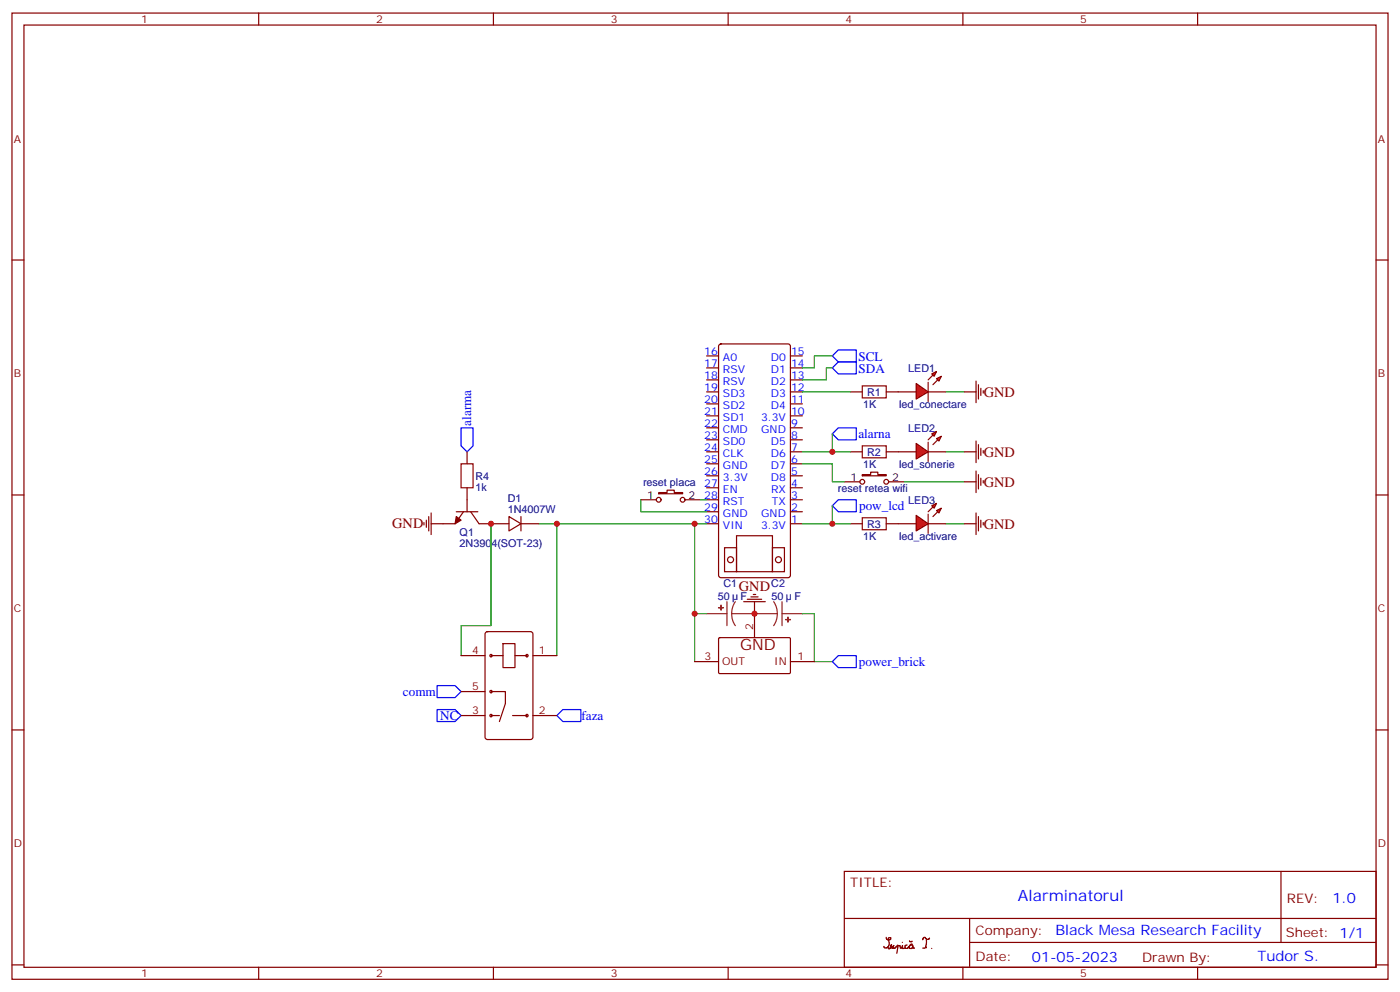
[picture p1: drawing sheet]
<svg xmlns="http://www.w3.org/2000/svg" width="412mm" height="292mm" viewBox="0 0 412 292" stroke-linecap="round" stroke-linejoin="round" font-family="sans-serif">
<g fill="none" stroke="#870000" stroke-width=".35">
<path d="M3.5 3.8h405.4v284.4h-405.4zM7.1 7.4h398.2v277.3h-398.2zM76.2 3.8v3.6M145.3 3.8v3.6M214.5 3.8v3.6M283.6 3.8v3.6M352.8 3.8v3.6M3.5 76.5h3.6M405.3 76.5h3.6M208.1 118.9h3.6M208.1 115.3h3.6M208.1 111.8h3.6"/>
<path d="M208.1 108.3h3.6M208.1 104.7h3.6M211.9 101.4l.5-.2h19.7l.7 .4v67.7l-.4 .6-20 .1-.7-.5v-67.6zM232.8 118.9h3.6M232.8 115.3h3.6M232.8 111.8h3.6M232.8 108.3h3.6M232.8 104.7h3.6M250.5 115.3h3.5M261.1 115.3h3.5M208.1 136.5h3.6M208.1 133h3.6"/>
<path d="M208.1 129.4h3.6M208.1 125.9h3.6M208.1 122.4h3.6M232.8 136.5h3.6M232.8 133h3.6M232.8 129.4h3.6M232.8 125.9h3.6M232.8 122.4h3.6M3.5 145.7h3.6M208.1 154.1h3.6M208.1 150.6h3.6M208.1 147.1h3.6"/>
<path d="M208.1 143.5h3.6M208.1 140h3.6M217 157.7h10.5v10.5h-10.5zM232.8 154.1h3.6M232.8 150.6h3.6M232.8 147.1h3.6M232.8 143.5h3.6M232.8 140h3.6M405.3 145.7h3.6M213.4 161.2h3.6v7h-3.6zM227.5 161.2h3.6v7h-3.6zM3.5 214.8h3.6"/>
<path d="M405.3 214.8h3.6M248.7 256.4h156.6v28.3h-156.6zM377.3 256.5v20.8M248.7 270.3h156.5M261.1 275.8v.5l.4 .3h.5l.4-.3v-.4l-.7 .1 .2 1.4-.2 1.2-1 .4-.4-.5M261.6 278.6l.1 .6h.3l.6-1.2-.1 .9h.4l.4-.7-.3 .9h.6l.9-1-.3 2.4M264.4 278.4l.7-.1 .1 .7h.4l.3-.7v.8l.5-.2M265.8 277.3h.1M267.2 278.1l-.6 .3v.6l.8 .1 .6-.9M267.9 276.9l.2 .3h.5l.1-.2M268.7 277.8l-.5 .2-.3 .4 .1 .7h.5l.3-.3v-.6l-.3-.2M268.9 278.2l.1 .6 .4 .2"/>
<path d="M272.7 278.5l.2 .4M272.9 276.7l-.2 2.1-.9 .2M273.8 276.1l-.2 .3h-.6l-.5-.6h-.3l-.4 .7M274.5 279.1h.1M285.6 277.3h119.6M285.6 270.3v14.1M3.5 284h3.6M76.2 284.7v3.5M145.3 284.7v3.5M214.5 284.7v3.5M283.6 284.7v3.5M352.8 284.7v3.5"/>
<path d="M405.3 284h3.6"/>
<circle cx="215.2" cy="164.7" r=".88"/>
<circle cx="229.3" cy="164.7" r=".88"/>
</g>
<path d="M245.2 104.7l1.7-1.7h5.3v3.5h-5.3zM245.2 108.3l1.7-1.8h5.3v3.5h-5.3z" fill="none" stroke="#00f" stroke-width=".35"/>
<path d="M236.4 115.3h14.1M245.2 104.7h-5.3v3.6h-3.5M245.2 108.3h-1.8v3.5h-7" fill="none" stroke="#008700" stroke-width=".35"/>
<path d="M254 113.6h7.1v3.5h-7.1z" fill="none" stroke="#a10000" stroke-width=".35"/>
<g fill="#f00" stroke="#870000" stroke-width=".35">
<path d="M269.9 112.9l3.5 2.4-3.5 2.1z"/>
<path d="M273.4 112.5v5.6z"/>
</g>
<g fill="#870000" stroke="#870000" stroke-width=".35">
<path d="M273.4 111.8l1.4-1.4z"/>
<path d="M274.8 113.2l1.4-1.4z"/>
</g>
<g fill="#f00" stroke="#870000" stroke-width=".35">
<path d="M274.5 110l1.4-.7-.7 1.4z"/>
<path d="M275.9 111.4l1.4-.7-.7 1.4z"/>
</g>
<path d="M264.6 115.3h5.3M273.4 115.3h5.3M284 115.3h3.5M287.5 112.1v6.4M288.2 113.2v4.2M288.9 114.3v2.1M289.6 115v.7M250.5 133h3.5M261.1 133h3.5" fill="none" stroke="#870000" stroke-width=".35"/>
<path d="M278.7 115.3h5.3" fill="none" stroke="#008700" stroke-width=".35"/>
<path d="M254 131.2h7.1v3.5h-7.1z" fill="none" stroke="#a10000" stroke-width=".35"/>
<g fill="#f00" stroke="#870000" stroke-width=".35">
<path d="M269.9 130.5l3.5 2.5-3.5 2.1z"/>
<path d="M273.4 130.1v5.7z"/>
</g>
<g fill="#870000" stroke="#870000" stroke-width=".35">
<path d="M274.8 128l-1.4 1.4z"/>
<path d="M274.8 130.8l1.4-1.4z"/>
</g>
<g fill="#f00" stroke="#870000" stroke-width=".35">
<path d="M274.5 127.7l1.4-.7-.7 1.4z"/>
<path d="M275.9 129.1l1.4-.7-.7 1.4z"/>
</g>
<g fill="none" stroke="#870000" stroke-width=".35">
<path d="M254 139.7h2.5v-.7h2.1v.7h2.5v.3h-7.1zM264.6 133h5.3M273.4 133h5.3M284 133h3.5M287.5 129.8v6.3M287.5 138.6v6.4M288.2 130.8v4.3M288.2 139.7v4.2M288.9 131.9v2.1M289.6 132.6v.7M248.7 141.8h4.6M250.5 154.1h3.5"/>
<path d="M261.1 154.1h3.5M261.8 141.8h4.5M284 141.8h3.5M288.9 140.7v2.1M289.6 141.4v.7"/>
<circle cx="254" cy="141.8" r=".71"/>
<circle cx="261.1" cy="141.8" r=".71"/>
</g>
<path d="M236.4 136.5h8.8v5.3h3.5M236.4 133h14.1M245.2 127.7v5.3M278.7 133h5.3M266.3 141.8h17.7" fill="none" stroke="#008700" stroke-width=".35"/>
<path d="M246.9 125.9h5.3v3.5h-5.3l-1.7-1.7z" fill="none" stroke="#00f" stroke-width=".35"/>
<path d="M254 152.4h7.1v3.5h-7.1z" fill="none" stroke="#a10000" stroke-width=".35"/>
<g fill="#f00" stroke="#870000" stroke-width=".35">
<path d="M269.9 151.7l3.5 2.4-3.5 2.1z"/>
<path d="M273.4 151.3v5.7z"/>
</g>
<g fill="#870000" stroke="#870000" stroke-width=".35">
<path d="M273.4 150.6l1.4-1.4z"/>
<path d="M274.8 152l1.4-1.4z"/>
</g>
<g fill="#f00" stroke="#870000" stroke-width=".35">
<path d="M274.5 148.8l1.4-.7-.7 1.4z"/>
<path d="M275.9 150.2l1.4-.7-.7 1.5z"/>
</g>
<g fill="none" stroke="#870000" stroke-width=".35">
<path d="M137.6 133v3.5M124.9 153.8v.7M125.6 153.1v2.1M126.3 152v4.2M127 151v6.3M134.4 150.6h6.4M136.5 150.6l-2.4 3.5h-7.1M137.6 143.5v7.1M138.6 150.6l2.5 3.5h8.8M149.9 152l3.6 2.1-3.6 2.1zM153.5 154.1h5.2M153.5 152v4.2"/>
<path d="M188.7 147.1h4.6M194 145h2.5v-.7h2.1v.7h2.5v.3h-7.1zM201.8 147.1h4.6M264.6 154.1h5.3M273.4 154.1h5.3M284 154.1h3.5M287.5 151v6.3M288.2 152v4.2M288.9 153.1v2.1M289.6 153.8v.7M219.1 177.1h6.3M220.1 176.4h4.3"/>
<path d="M221.2 175.6h2.1M221.9 174.9h.7M222.2 177.1v10.5M135.8 192.9h7.1M143.1 186.1l.5-.2h12.7l.6 .4 .1 30.6-.5 .7h-12.9l-.7-.4v-30.6zM144.6 192.9h3.6M148.2 189.4h3.5v7.1h-3.5zM151.7 192.9h3.5M157 192.9h7M204.6 194.7h7.1M211.7 187.8l.3-.2 20.7 .1 .1 .3v10.1l-.3 .1h-20.7l-.1-.3zM232.8 194.7h7.1"/>
<path d="M135.8 210.6h7.1M135.8 203.5h7.1M144.6 203.5h4.3v3.5l-1.8 5.3M144.6 210.6h2.5M151 210.6h4.2M157 210.6h7"/>
<circle cx="194" cy="147.1" r=".71"/>
<circle cx="201.1" cy="147.1" r=".71"/>
<circle cx="144.6" cy="192.9" r=".35"/>
<circle cx="155.2" cy="192.9" r=".35"/>
<circle cx="144.6" cy="210.6" r=".35"/>
<circle cx="144.6" cy="203.5" r=".35"/>
<circle cx="155.2" cy="210.6" r=".35"/>
</g>
<path d="M144.6 154.1v30h-8.8v8.8M158.7 154.1h5.3v38.8M164 154.1h40.6M188.7 147.1v3.5h19.4M206.4 147.1h1.7M208.1 154.1h-3.5v26.5M236.4 154.1h14.1M245.2 148.8v5.3M278.7 154.1h5.3M208.1 180.6h-3.5v14.1M236.4 180.6h3.5v14.1h5.3" fill="none" stroke="#008700" stroke-width=".35"/>
<path d="M135.8 125.9h3.5v5.3l-1.7 1.8-1.8-1.8zM245.2 148.8l1.7-1.7h5.3v3.5h-5.3zM245.2 194.7l1.7-1.8h5.3v3.6h-5.3zM128.8 201.8h5.3l1.7 1.7-1.7 1.8h-5.3zM128.8 208.8h5.3l1.7 1.8-1.7 1.7h-5.3zM164 210.6l1.8-1.8h5.3v3.5h-5.3z" fill="none" stroke="#00f" stroke-width=".35"/>
<path d="M214.1 177.1v7M216.6 177.1l-.8 1.6-.3 1.9M227.9 177.1l.8 1.6 .3 1.9M230.4 177.1v7M208.1 180.6h6M215.5 180.6l.3 1.8 .8 1.7M215.5 180.6h13.5M229 180.6l-.3 1.8-.8 1.7M230.4 180.6h6" fill="none" stroke="#8c2424" stroke-width=".35"/>
<g fill="#8c2424" stroke="#8c2424" stroke-width=".35">
<path d="M212.4 178.1v1.4z"/>
<path d="M211.7 178.8l1.4 .1z"/>
<path d="M232.1 181.6v1.5z"/>
<path d="M231.4 182.3l1.4 .1z"/>
</g>
<path d="M134.4 152l1.4 1.1-1.7 1z" fill="#870000" stroke="#870000" stroke-width=".35"/>
<path d="M135.8 136.5h3.5v7h-3.5z" fill="none" stroke="#a10000" stroke-width=".35"/>
<g fill="#c00">
<circle cx="245.2" cy="133" r=".88"/>
<circle cx="245.2" cy="154.1" r=".88"/>
<circle cx="222.3" cy="180.6" r=".88"/>
<circle cx="204.6" cy="180.6" r=".88"/>
<circle cx="144.6" cy="154.1" r=".88"/>
<circle cx="204.6" cy="154.1" r=".88"/>
<circle cx="164" cy="154.1" r=".88"/>
</g>
<text font-size="4.6" fill="#800" x="218" y="191.1">GND</text>
<text font-size="4.6" fill="#00f" x="299.9" y="265.3">Alarminatorul</text>
<g font-size="4.2" fill="#800">
<text x="289.8" y="116.7">GND</text>
<text x="289.8" y="134.4">GND</text>
<text x="289.8" y="143.2">GND</text>
<text x="115.5" y="155.5">GND</text>
<text x="289.8" y="155.5">GND</text>
<text x="217.7" y="173.9">GND</text>
</g>
<g font-size="4.2" fill="#00f">
<text x="392.5" y="265.7">1.0</text>
<text x="310.9" y="275.3">Black Mesa Research Facility</text>
<text x="304" y="283.1">01-05-2023</text>
<text x="370.4" y="282.9">Tudor S.</text>
</g>
<g font-size="3.9" fill="#00f">
<text x="252.9" y="106.1">SCL</text>
<text x="252.9" y="109.6">SDA</text>
<text x="138.8" y="125.3" transform="rotate(-90 138.8 125.3)">alarma</text>
<text x="252.9" y="128.9">alarna</text>
<text x="253.1" y="150.2">pow_lcd</text>
<text x="253" y="196">power_brick</text>
<text x="118.7" y="204.7">comm</text>
<text x="129.7" y="211.8">NC</text>
<text x="171.3" y="211.8">faza</text>
</g>
<g font-size="3.9" fill="#800">
<text x="250.5" y="261">TITLE:</text>
<text x="379.1" y="265.7">REV:</text>
<text x="287.4" y="275.2">Company:</text>
<text x="378.7" y="275.8">Sheet: 1/1</text>
<text x="287.4" y="282.9">Date:</text>
<text x="336.4" y="283">Drawn By:</text>
</g>
<g font-size="3.2" fill="#800">
<text x="41.6" y="6.8">1</text>
<text x="110.8" y="6.8">2</text>
<text x="179.9" y="6.8">3</text>
<text x="249.1" y="6.8">4</text>
<text x="318.2" y="6.8">5</text>
<text x="4.1" y="41.9">A</text>
<text x="405.9" y="41.9">A</text>
<text x="4.1" y="111.1">B</text>
<text x="405.9" y="111.1">B</text>
<text x="4.1" y="180.2">C</text>
<text x="221.9" y="185.5" transform="rotate(-90 221.9 185.5)">2</text>
<text x="405.9" y="180.2">C</text>
<text x="139.1" y="192.6">4</text>
<text x="158.7" y="192.6">1</text>
<text x="207.5" y="194.3">3</text>
<text x="212.7" y="195.8">OUT</text>
<text x="228.1" y="195.8">IN</text>
<text x="234.9" y="194.3">1</text>
<text x="139.1" y="203.2">5</text>
<text x="139.1" y="210.2">3</text>
<text x="158.7" y="210.2">2</text>
<text x="4.1" y="249.4">D</text>
<text x="405.9" y="249.4">D</text>
<text x="41.6" y="287.7">1</text>
<text x="110.8" y="287.7">2</text>
<text x="179.9" y="287.7">3</text>
<text x="249.1" y="287.7">4</text>
<text x="318.2" y="287.7">5</text>
</g>
<g font-size="3.2" fill="#00f">
<text x="207.5" y="107.9">17</text>
<text x="207.5" y="104.4">16</text>
<text x="213" y="106.2">A0</text>
<text x="227.1" y="106.2">D0</text>
<text x="233" y="104.4">15</text>
<text x="233" y="107.9">14</text>
<text x="207.5" y="111.4">18</text>
<text x="213" y="113.2">RSV</text>
<text x="213" y="109.7">RSV</text>
<text x="227.1" y="109.7">D1</text>
<text x="227.1" y="113.2">D2</text>
<text x="233" y="111.4">13</text>
<text x="207.5" y="118.5">20</text>
<text x="207.5" y="115">19</text>
<text x="213" y="116.7">SD3</text>
<text x="227.1" y="116.7">D3</text>
<text x="233" y="115">12</text>
<text x="233" y="118.5">11</text>
<text x="207.5" y="125.6">22</text>
<text x="207.5" y="122">21</text>
<text x="213" y="123.8">SD1</text>
<text x="213" y="120.3">SD2</text>
<text x="224.2" y="123.8">3.3V</text>
<text x="227.1" y="120.3">D4</text>
<text x="233" y="122">10</text>
<text x="233" y="125.6">9</text>
<text x="207.5" y="129.1">23</text>
<text x="213" y="130.8">SD0</text>
<text x="213" y="127.3">CMD</text>
<text x="224.2" y="127.3">GND</text>
<text x="227.1" y="130.8">D5</text>
<text x="233" y="129.1">8</text>
<text x="207.5" y="136.1">25</text>
<text x="207.5" y="132.6">24</text>
<text x="213" y="137.9">GND</text>
<text x="213" y="134.4">CLK</text>
<text x="227.1" y="134.4">D6</text>
<text x="227.1" y="137.9">D7</text>
<text x="233" y="132.6">7</text>
<text x="233" y="136.1">6</text>
<text x="207.5" y="143.2">27</text>
<text x="207.5" y="139.7">26</text>
<text x="213" y="141.4">3.3V</text>
<text x="227.1" y="141.4">D8</text>
<text x="233" y="139.7">5</text>
<text x="233" y="143.2">4</text>
<text x="207.5" y="146.7">28</text>
<text x="213" y="148.5">RST</text>
<text x="213" y="145">EN</text>
<text x="227.1" y="145">RX</text>
<text x="227.4" y="148.5">TX</text>
<text x="233" y="146.7">3</text>
<text x="207.5" y="153.8">30</text>
<text x="207.5" y="150.2">29</text>
<text x="213" y="155.5">VIN</text>
<text x="213" y="152">GND</text>
<text x="224.2" y="155.5">3.3V</text>
<text x="224.2" y="152">GND</text>
<text x="233" y="150.2">2</text>
<text x="233" y="153.8">1</text>
</g>
<g font-size="3.2" fill="#000080">
<text x="267.5" y="109.4">LED1</text>
<text x="255.4" y="116.5">R1</text>
<text x="264.8" y="120">led_conectare</text>
<text x="254.3" y="120">1K</text>
<text x="267.5" y="127">LED2</text>
<text x="254.3" y="137.7">1K</text>
<text x="255.4" y="134.1">R2</text>
<text x="264.8" y="137.6">led_sonerie</text>
<text x="140.1" y="141.2">R4</text>
<text x="189.4" y="142.9">reset placa</text>
<text x="140.1" y="144.4">1k</text>
<text x="149.6" y="147.7">D1</text>
<text x="246.8" y="144.7">reset retea wifi</text>
<text x="267.5" y="148.2">LED3</text>
<text x="149.6" y="151">1N4007W</text>
<text x="255.4" y="155.3">R3</text>
<text x="135.4" y="161.1">2N3904(SOT-23)</text>
<text x="135.4" y="157.9">Q1</text>
<text x="254.3" y="158.8">1K</text>
<text x="264.8" y="158.8">led_activare</text>
<text x="213.1" y="172.9">C1</text>
<text x="227.2" y="172.9">C2</text>
<text x="211.4" y="176.5">50</text>
<text x="218.1" y="176.5">F</text>
<text x="227.3" y="176.5">50</text>
<text x="234" y="176.5">F</text>
</g>
<g font-size="3.2">
<text x="250.6" y="141.4">1</text>
<text x="262.8" y="141.4">2</text>
<text x="190.6" y="146.7">1</text>
<text x="202.8" y="146.7">2</text>
</g>
</svg>
